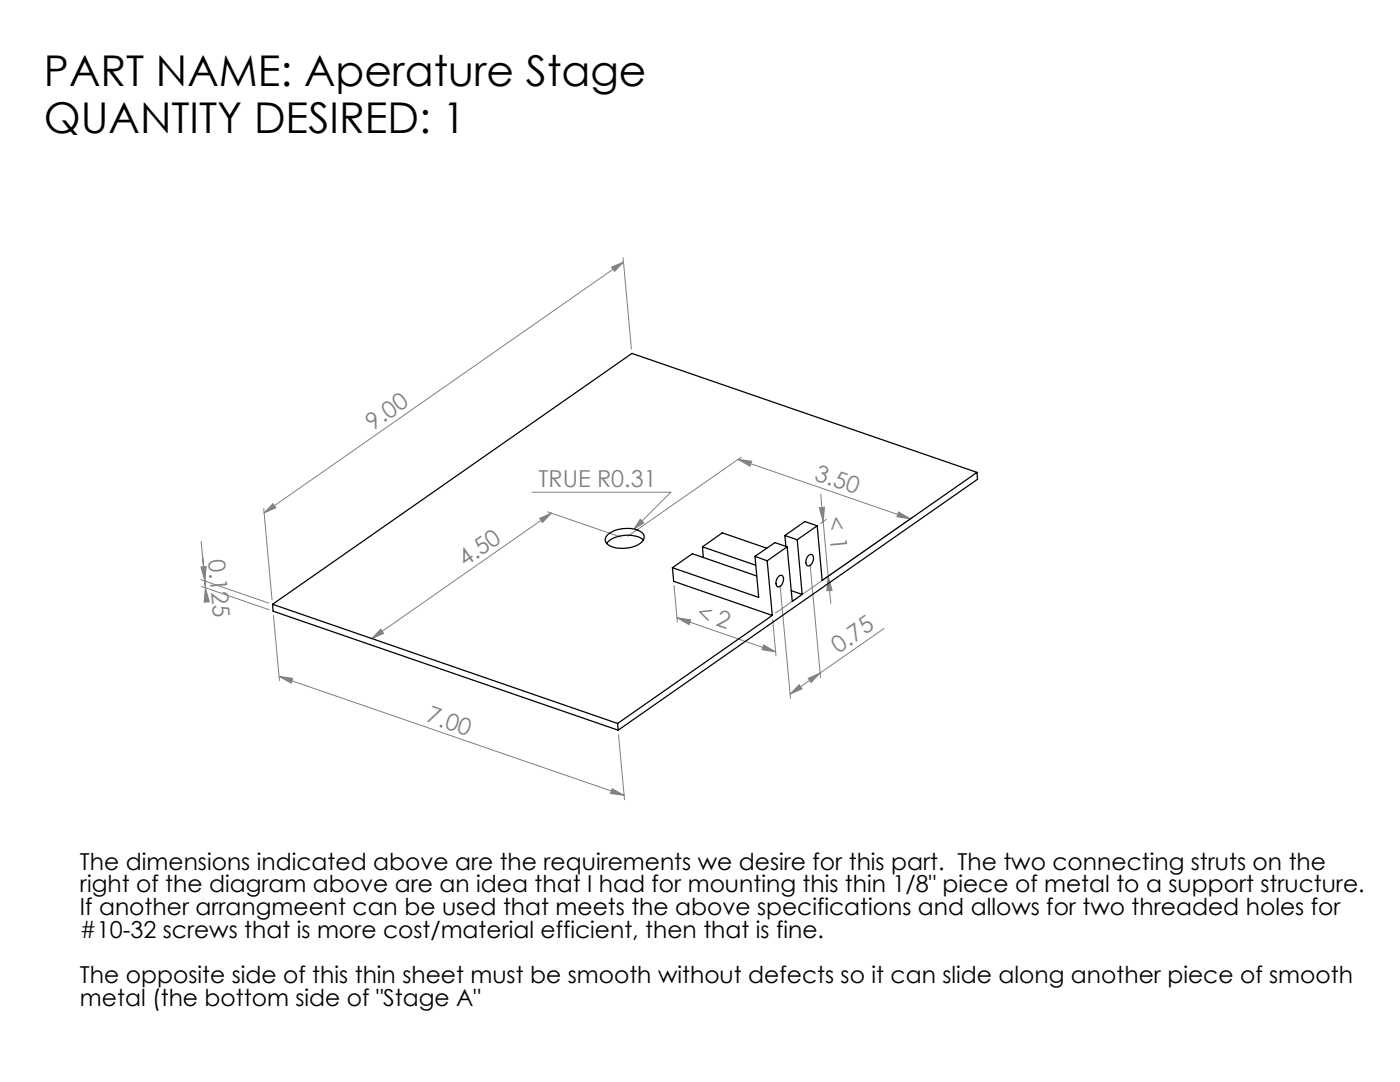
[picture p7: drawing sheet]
<svg xmlns="http://www.w3.org/2000/svg" width="279mm" height="216mm" viewBox="0 0 279 216" stroke-linecap="round" stroke-linejoin="round" font-family="sans-serif">
<g fill="none" stroke="#808080" stroke-width=".2">
<path d="M122.1 53.3l2.3-1-1.7 1.9zM124.4 51.4l1.6 18.3M124.4 52.3l-71.7 50M106.2 98.2h27.7l-7.4 7.4M147.3 91.7l2.7 .3-.3 1zM147.3 91.7l34.4 11.8M147.9 91.2l-22.6 15.8M163.8 98.6l1.5 16.4M40.1 113.1l1-.1-.2 2.9zM40.1 115.7l13.5 4.6M40.1 108l.9 9.3M40.2 117l13.5 4.7"/>
<path d="M40.9 115.9l.1 1.4M41 117.3l.8 2.8-1.1 .1zM52.6 101.5l1.7 18.2M54.5 100.5l.6 .8-2.4 1zM107.7 103.4l2.4-1-1.8 1.8zM109.3 102.1l14.6 5.1M110.1 102.4l-35.9 25M127.8 103.6l.7 .8-2 1.2zM134.5 116.8l.7 7.3M155.7 116.8l2.1 22.5M161.7 112.6l2.1 22.6M163.5 101.3l1-.1-.2 2.9z"/>
<path d="M164.9 103.6l-1.2 .9M165.3 115l.5 5.4M165.3 115l.8 2.8-1.1 .1zM165.9 114.5l-1.2 .9M179.3 102.2l2.4 1.3-2.7-.4zM182.4 103.1l-27.6 19.2M54.6 122.8l1.2 13M55.7 135l68.9 23.7M55.7 135l2.7 .4-.3 .9zM76 125.6l.6 .8-2.4 1zM135.1 123.3l2.7 .4-.3 .9zM135.1 123.3l19.7 6.8"/>
<path d="M152.4 128.7l2.4 1.4-2.7-.5zM154.2 123.6l.7 7.3M159.5 136.6l.6 .8-2.4 1.1zM161.3 135.4l2.4-1.1-1.8 1.9zM163.7 134.3l-6 4.2M176.4 125.4l-12.7 8.9M122.2 157.4l2.4 1.3-2.8-.4zM123.4 146.6l1.2 13"/>
</g>
<g fill="#808080">
<path d="M127.8 103.6l.7 .8-2 1.2z"/>
<path d="M41 117.3l.8 2.8-1.1 .1zM40.1 113.1l1-.1-.2 2.9z"/>
<path d="M165.3 115l.8 2.8-1.1 .1zM163.5 101.3l1-.1-.2 2.9z"/>
<path d="M122.2 157.4l2.4 1.3-2.8-.4zM55.7 135l2.7 .4-.3 .9z"/>
<path d="M54.5 100.5l.6 .8-2.4 1zM122.1 53.3l2.3-1-1.7 1.9zM159.5 136.6l.6 .8-2.4 1.1zM161.3 135.4l2.4-1.1-1.8 1.9z"/>
<path d="M107.7 103.4l2.4-1-1.8 1.8zM76 125.6l.6 .8-2.4 1z"/>
<path d="M147.3 91.7l2.7 .3-.3 1zM179.3 102.2l2.4 1.3-2.7-.4zM135.1 123.3l2.7 .4-.3 .9zM152.4 128.7l2.4 1.4-2.7-.5z"/>
</g>
<g fill="none" stroke="#000" stroke-width=".25">
<path d="M195 94.3l.1 1.3-71.7 50.1M195 94.3l-30.9 21.5-1-10.9M195 94.3l-68.9-23.8-71.7 50.1M121.2 106.8a6.2 6.2 0 0 1 6.9-.5 1.31 1.31 0 0 1-.4 2.2 6.4 6.4 0 0 1-6.5 .1 1.17 1.17 0 0 1 0-1.8zM128.4 107.8a5.6 5.6 0 0 0-5.5-.6 3.4 3.4 0 0 0-1.8 1.2M134.2 113.3l.2 2.7 19.7 6.8M134.2 113.3l4-2.8 12.8 4.4M140.2 109.1l.2 2.1M140.2 109.1l10.6 3.7M140.2 109.1l3.9-2.8 8.9 3.1M150.7 111l.7 8.2-17.2-5.9M150.7 111l2.4 .9"/>
<path d="M153.1 111.9l1 10.9M155.4 115l.5-.2a1.16 1.16 0 0 1 .2 1.8 .64 .64 0 0 1-.5 .5 .64 .64 0 0 1-.7-.3 1.78 1.78 0 0 1 .5-1.8zM156.6 106.9l.2 2.1M156.6 106.9l2.5 .8M157.1 109.1l-4 2.8M157.1 109.1l1 10.9 2-1.4M157.1 109.1l-2.4-.8-4 2.7M157.9 117.9l2.2 .7M159.1 107.7l1 10.9M161.4 110.8l.5-.2a1.29 1.29 0 0 1-.1 2.1 .53 .53 0 0 1-.9-.1 1.71 1.71 0 0 1 .5-1.8zM163.1 104.9l-4 2.8M163.1 104.9l-2.5-.8-4 2.8"/>
<path d="M54.4 120.6l68.9 23.8M54.4 120.6l.1 1.4 68.9 23.7M154.1 122.8l-30.8 21.6M123.3 144.4l.1 1.3"/>
</g>
<g font-size="8.5">
<text x="8.8" y="17.1">PART NAME: Aperature Stage</text>
<text x="8.8" y="26.5">QUANTITY DESIRED: 1</text>
</g>
<g font-size="4.7" fill="#808080">
<text x="74.4" y="86" transform="rotate(-35 74.4 86)">9.00</text>
<text x="162.4" y="95.8" transform="rotate(19 162.4 95.8)">3.50</text>
<text x="107.5" y="97.2">TRUE R0.31</text>
<text x="165.2" y="103.2" transform="rotate(85 165.2 103.2)">&lt; 1</text>
<text x="41.5" y="111.7" transform="rotate(85 41.5 111.7)">0.125</text>
<text x="92.9" y="113.2" transform="rotate(-35 92.9 113.2)">4.50</text>
<text x="138.8" y="123.4" transform="rotate(19 138.8 123.4)">&lt; 2</text>
<text x="167.4" y="130.5" transform="rotate(-35 167.4 130.5)">0.75</text>
<text x="84.9" y="143.9" transform="rotate(19 84.9 143.9)">7.00</text>
</g>
<g font-size="4.7">
<text x="16" y="173.5">The dimensions indicated above are the requirements we desire for this part. The two connecting struts on the</text>
<text x="16" y="178">right of the diagram above are an idea that I had for mounting this thin 1/8&quot; piece of metal to a support structure.</text>
<text x="16" y="182.6">If another arrangmeent can be used that meets the above specifications and allows for two threaded holes for</text>
<text x="16" y="187.1">#10-32 screws that is more cost/material efficient, then that is fine.</text>
<text x="16" y="196.1">The opposite side of this thin sheet must be smooth without defects so it can slide along another piece of smooth</text>
<text x="16" y="200.7">metal (the bottom side of &quot;Stage A&quot;</text>
</g>
</svg>
